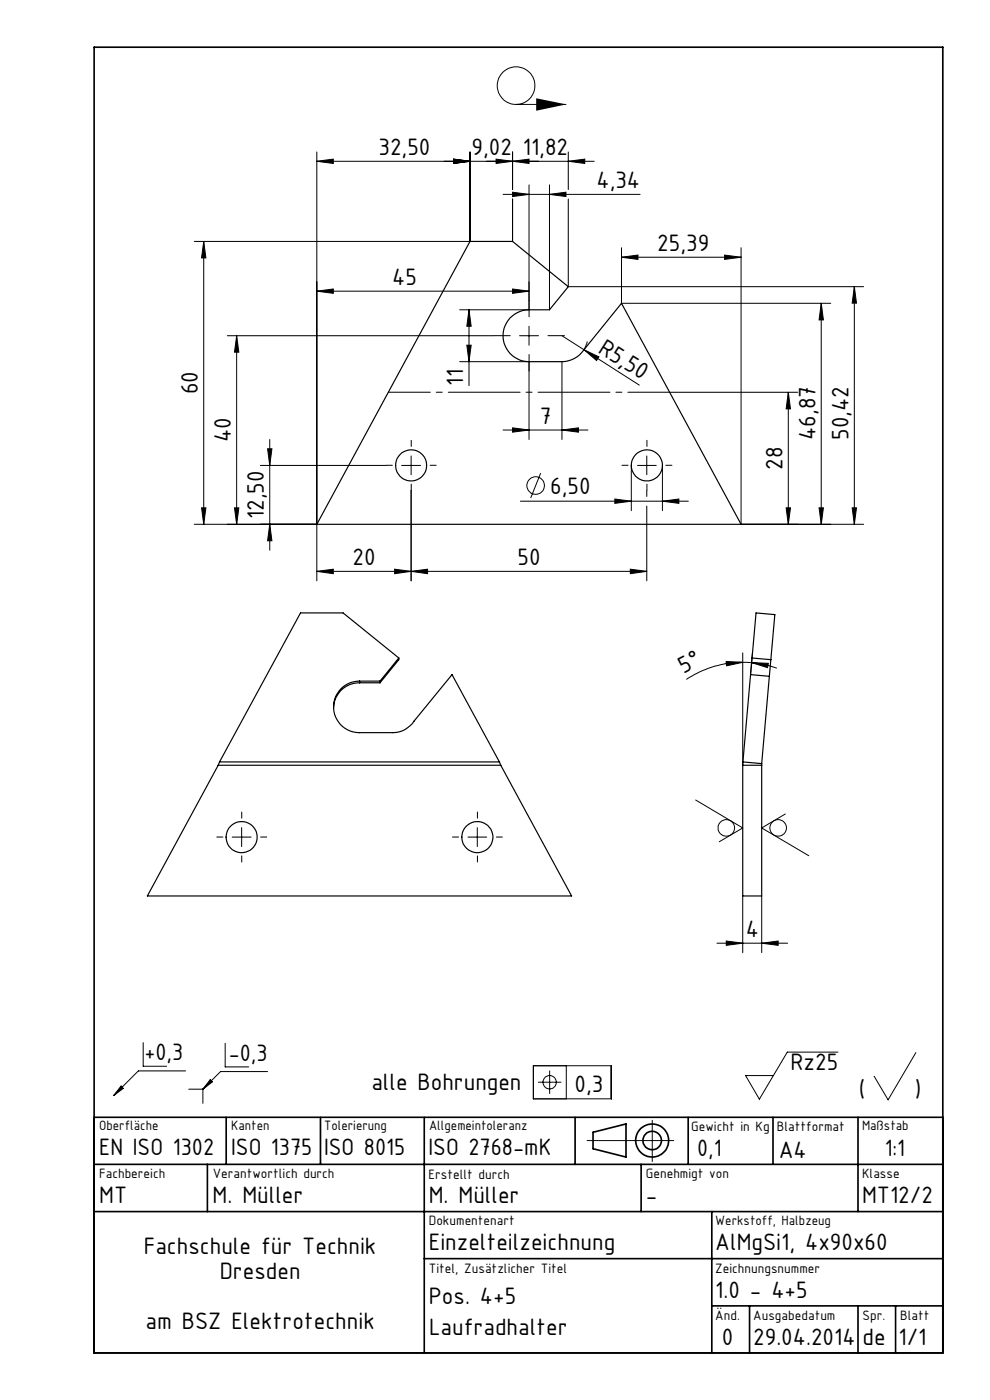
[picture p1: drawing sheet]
<svg xmlns="http://www.w3.org/2000/svg" width="210mm" height="297mm" viewBox="0 0 210 297" stroke-linecap="round" stroke-linejoin="round" font-family="sans-serif">
<g fill="none" stroke="#000" stroke-width=".21">
<path d="M67.2 34.2l3.5-.4v.9zM67.2 34.2h58.8M67.2 32.2v91M96.2 33.8l3.5 .4-3.5 .5zM99.7 32.2v19h-58.5M105.2 33.8l3.5 .4-3.5 .5zM108.7 34.2l3.5-.4v.9zM108.7 32.2v8M109.5 22.2h10.6M112.2 39.2v26.5h-14.7M116.6 39.2v26.5M120.5 34.2l3.5-.4v.9z"/>
<path d="M120.5 32.2v8M43.2 51.2l.5 3.5h-.9zM43.2 51.2v60M106.7 41.2h29.1M108.7 42.2v9M108.7 40.8l3.5 .4-3.5 .5zM116.6 41.2l3.5-.4v.9zM120.5 42.2v18.6h62.7M131.8 54.6l3.5-.5v.9zM131.8 52.6v11.7h44.4M131.8 54.6h25.4M153.7 54.1l3.5 .5-3.5 .4z"/>
<path d="M157.2 52.6v58.6h26M48.2 71.2h56.5M50.2 71.2v40M50.2 71.2l.5 3.5h-1zM67.2 61.8l3.5-.5v.9zM67.2 61.8h45M97.5 76.7h14.7v16.5M99 73.2h.9l-.4 3.5zM99.5 65.7v16.1M99.5 65.7l.4 3.5h-.9zM108.7 61.3l3.5 .5-3.5 .4zM110.2 71.2h4"/>
<path d="M112.2 69.2v4M119.2 76.7v16.5M119.2 71.2l16.4 10.5M123.9 74.2l3.1 1.5-.5 .8zM124.6 72.4l-.8 1.9M174.2 64.3l.5 3.6h-1zM174.2 64.3v46.9M181.2 60.8l.5 3.5h-.9zM181.2 60.8v50.4M55.2 98.7h26.7M56.8 95.2h.9l-.5 3.5zM57.2 93.2v23.5"/>
<path d="M85.2 98.7h4M87.2 96.7v4M106.7 91.2h18M108.7 90.8l3.5 .4-3.5 .5zM119.2 91.2l3.5-.4v.9zM133.9 98.7v9.6M135.2 98.7h4M137.2 96.7v4M140.5 98.7v9.6M142 83.2h27.2M167.2 83.2l.5 3.5h-.9zM167.2 83.2v28"/>
<path d="M41.2 111.2h26M42.8 107.7h.9l-.5 3.5zM49.7 107.7h1l-.5 3.5zM57.2 111.2l.5 3.5h-.9zM87.2 104v19.2M110.4 106.3h35.6M114.7 100.4l-2.1 5.3M130.4 105.9l3.5 .4-3.5 .5zM137.2 104v1.3M137.2 107.3v15.9M140.5 106.3l3.5-.4v.9zM166.8 107.7h.9l-.5 3.5z"/>
<path d="M173.7 107.7h1l-.5 3.5zM180.8 107.7h.9l-.5 3.5zM67.2 121.2l3.5-.4v.9zM83.7 120.8l3.5 .4-3.5 .5zM87.2 121.2l3.5-.4v.9zM133.7 120.8l3.5 .4-3.5 .5zM137.2 121.2h-70M157.6 138.5v23.8M159.6 138.6l-.4 4.5M154 140.3l3.6 .2-3.5 .7zM157.6 140.5l1.9 .1M157.6 140.5a21 21 0 0 0-12 3.6"/>
<path d="M159.5 140.6l3.5 .1-.2 .9zM159.5 140.6l3.3 .5 2 .6M49.2 177.6h4.1M51.3 175.6v4M99.3 177.6h4M101.2 175.6v4M147.6 169.7l10 5.9-5 3M166.6 172.7l-5 2.9 10 5.9M154.1 199.6l3.5 .5-3.5 .5zM157.6 190.1v12M161.6 190.1v12M152.1 200.1h15"/>
<path d="M161.6 200.1l3.5-.5v1zM25.7 230.4l.4 .5-2 1.5zM30.4 221.2v5h4.9M39.4 227.2h-10l-5.3 5.2M40 231.1h3M43 231.1v3M44.6 229.1l.4 .4-2 1.6zM47.8 221.3v5h5M56.8 227.3h-10l-3.8 3.8M113.1 226.1h16.6v7h-16.6zM114.1 229.6h5M116.6 227.1v5"/>
<path d="M120.1 226.1v7M138.4 237.7v8.7M177.8 223.2h-10.8l-5.9 10-2.9-5h5.8M194.3 223.3l-5.9 10-3-5M124.5 242h18.4"/>
<circle cx="109.5" cy="18.2" r="4"/>
<circle cx="113.6" cy="103" r="1.88"/>
<circle cx="154.1" cy="175.6" r="1.76"/>
<circle cx="165.1" cy="175.6" r="1.75"/>
<circle cx="116.6" cy="229.6" r="1.41"/>
</g>
<g fill="none" stroke="#000" stroke-width=".35">
<path d="M20 10h180v277h-180zM20 237h180M48 237v10M68 237v10M90 237v50M122 237v10M146 237v10M164 237v10M182 237v20M20 257h180M20 247h180M44 247v10"/>
<path d="M125.8 240.2l7-1.8v7.1l-7-1.8zM136 247v10M151 257v30M90 267h110M151 277h49M159 277v10M182 277v10M190 277v10"/>
<circle cx="138.3" cy="242" r="3.5"/>
<circle cx="138.4" cy="241.9" r="1.96"/>
</g>
<g fill="none" stroke="#000" stroke-width=".21" stroke-dasharray="15.2 1.3 1.3 1.3">
<path d="M108.2 71.2h-3.5M112.2 67.2v-3.5M112.2 75.2v3.5M116.2 71.2h3.5M83.2 98.7h-1.3M87.2 94.7v-1.3M91.2 98.7h1.3M133.2 98.7h-1.3M137.2 94.7v-1.3M141.2 98.7h1.3M87.2 102.7v1.3M137.2 102.7v1.3"/>
<path d="M47.3 177.6h-1.3M51.3 173.6v-1.3M55.3 177.6h1.3M97.3 177.6h-1.3M101.3 173.6v-1.3M105.3 177.6h1.3M51.3 181.6v1.3M101.3 181.6v1.3"/>
</g>
<path d="M142.1 83.2h-59.7" fill="none" stroke="#000" stroke-width=".21" stroke-dasharray="15.2 1.3 1.3 1.3" stroke-dashoffset="6.4"/>
<g fill="#000">
<path d="M113.7 20.8l6.4 1.4-6.4 1.3zM123.9 74.2l3.1 1.5-.5 .8z"/>
<path d="M56.8 95.2h.9l-.5 3.5zM57.2 111.2l.5 3.5h-.9zM50.2 71.2l.5 3.5h-1zM49.7 107.7h1l-.5 3.5zM43.2 51.2l.5 3.5h-.9zM42.8 107.7h.9l-.5 3.5zM174.2 64.3l.5 3.6h-1zM173.7 107.7h1l-.5 3.5zM181.2 60.8l.5 3.5h-.9zM180.8 107.7h.9l-.5 3.5zM99.5 65.7l.4 3.5h-.9zM99 73.2h.9l-.4 3.5z"/>
<path d="M166.8 107.7h.9l-.5 3.5zM167.2 83.2l.5 3.5h-.9z"/>
<path d="M67.2 121.2l3.5-.4v.9zM83.7 120.8l3.5 .4-3.5 .5zM131.8 54.6l3.5-.5v.9zM153.7 54.1l3.5 .5-3.5 .4zM108.7 40.8l3.5 .4-3.5 .5zM116.6 41.2l3.5-.4v.9zM108.7 90.8l3.5 .4-3.5 .5zM119.2 91.2l3.5-.4v.9zM130.4 105.9l3.5 .4-3.5 .5zM140.5 106.3l3.5-.4v.9zM154.1 199.6l3.5 .5-3.5 .5zM161.6 200.1l3.5-.5v1z"/>
<path d="M133.7 120.8l3.5 .4-3.5 .5zM87.2 121.2l3.5-.4v.9zM108.7 34.2l3.5-.4v.9zM96.2 33.8l3.5 .4-3.5 .5zM96.2 33.8l3.5 .4-3.5 .5zM67.2 34.2l3.5-.4v.9zM120.5 34.2l3.5-.4v.9zM105.2 33.8l3.5 .4-3.5 .5zM108.7 61.3l3.5 .5-3.5 .4zM67.2 61.8l3.5-.5v.9z"/>
<path d="M159.5 140.6l3.5 .1-.2 .9zM154 140.3l3.6 .2-3.5 .7z"/>
</g>
<path d="M25.7 230.4l.4 .5-2 1.5zM44.6 229.1l.4 .4-2 1.6z" fill="#000"/>
<g fill="none" stroke="#000" stroke-width=".25">
<path d="M99.7 51.2h9l11.8 9.6-3.9 4.9h-4.4a5.5 5.5 0 0 0-5.5 5.5 5.5 5.5 0 0 0 5.5 5.5h7a5.7 5.7 0 0 0 4.6-2.4l8-10 25.4 46.9h-90zM84.6 139.6l-11.8-9.6h-9.1l-17.1 31.6M84.6 139.6l-4 4.9M84.6 139.6v.3l-4 4.9M159.5 139.6l4 .3M76.3 144.5a5.5 5.5 0 0 0-5.5 5.5 5.5 5.5 0 0 0 5.5 5.4h7a5.3 5.3 0 0 0 4.5-2.4l8.1-9.9 10 18.5M76.3 144.8a5.4 5.4 0 0 0-5.5 5.3M76.3 144.5h4.3M76.3 144.5v.3M76.3 144.8h4.3M80.6 144.5v.3M159.2 143.1l4 .4"/>
<path d="M46.3 162.3h59.9M46.3 162.3l-15 27.8h89.9l-15-27.8M46.6 161.6l-.3 .7M46.6 161.6h59.3M105.9 161.6l.3 .7M157.6 162.3h4M157.6 161.6l4 .4M157.6 161.6v.7M157.6 161.6l2.8-31.6 4 .4-2.8 31.6M161.6 162v28.1h-4v-27.8"/>
<circle cx="87.2" cy="98.7" r="3.3"/>
<circle cx="137.2" cy="98.7" r="3.3"/>
<circle cx="51.2" cy="177.6" r="3.3"/>
<circle cx="101.3" cy="177.6" r="3.3"/>
</g>
<g font-size="5.4">
<text x="80.3" y="33">32,50</text>
<text x="100" y="33">9,02</text>
<text x="110.9" y="33">11,82</text>
<text x="126.5" y="40">4,34</text>
<text x="139.4" y="53.3">25,39</text>
<text x="83.2" y="60.5">45</text>
<text x="126.7" y="74.6" transform="rotate(33 126.7 74.6)">R5,50</text>
<text x="42" y="83.7" transform="rotate(-90 42 83.7)">60</text>
<text x="98.3" y="81.8" transform="rotate(-90 98.3 81.8)">11</text>
<text x="114.5" y="90">7</text>
<text x="49" y="93.8" transform="rotate(-90 49 93.8)">40</text>
<text x="173" y="93.3" transform="rotate(-90 173 93.3)">46,87</text>
<text x="180" y="93.3" transform="rotate(-90 180 93.3)">50,42</text>
<text x="166" y="99.7" transform="rotate(-90 166 99.7)">28</text>
<text x="116.7" y="104.7">6,50</text>
<text x="56" y="110.1" transform="rotate(-90 56 110.1)">12,50</text>
<text x="74.8" y="120">20</text>
<text x="109.8" y="120">50</text>
<text x="145" y="142.9" transform="rotate(-28 145 142.9)">5°</text>
<text x="158.2" y="198.8">4</text>
<text x="30.6" y="225">+0,3</text>
<text x="48.5" y="225.1">-0,3</text>
<text x="167.7" y="226.9">Rz25</text>
<text x="78.8" y="231.3">alle Bohrungen</text>
<text x="121.9" y="231.7">0,3</text>
<text x="182.2" y="232.8">(</text>
<text x="194.1" y="232.8">)</text>
<text x="21" y="245">EN ISO 1302</text>
<text x="49" y="245">ISO 1375</text>
<text x="68.7" y="245">ISO 8015</text>
<text x="90.9" y="245">ISO 2768-mK</text>
<text x="147.9" y="245.2">0,1</text>
<text x="165.2" y="245.6">A4</text>
<text x="187.7" y="245.2">1:1</text>
<text x="21" y="255.3">MT</text>
<text x="45.1" y="255.3">M. Müller</text>
<text x="91" y="255.3">M. Müller</text>
<text x="137" y="255.3">-</text>
<text x="182.9" y="255.3">MT12/2</text>
<text x="30.5" y="266.1">Fachschule für Technik</text>
<text x="91" y="265.2">Einzelteilzeichnung</text>
<text x="151.7" y="265.3">AlMgSi1, 4x90x60</text>
<text x="46.6" y="271.4">Dresden</text>
<text x="151.7" y="275.4">1.0 - 4+5</text>
<text x="30.9" y="281.9">am BSZ Elektrotechnik</text>
<text x="91" y="276.6">Pos. 4+5</text>
<text x="91" y="283.2">Laufradhalter</text>
<text x="153.1" y="285.3">0</text>
<text x="159.8" y="285.3">29.04.2014</text>
<text x="183" y="285.3">de</text>
<text x="190.6" y="285.4">1/1</text>
</g>
<g font-size="3.1">
<text x="21" y="239.7">Oberfläche</text>
<text x="49" y="239.7">Kanten</text>
<text x="68.8" y="239.7">Tolerierung</text>
<text x="91" y="239.7">Allgemeintoleranz</text>
<text x="146.6" y="239.9">Gewicht in Kg</text>
<text x="164.8" y="239.9">Blattformat</text>
<text x="182.9" y="239.7">Maßstab</text>
<text x="21" y="249.9">Fachbereich</text>
<text x="45.1" y="249.9">Verantwortlich durch</text>
<text x="90.9" y="250">Erstellt durch</text>
<text x="137" y="249.9">Genehmigt von</text>
<text x="182.9" y="249.9">Klasse</text>
<text x="91" y="259.8">Dokumentenart</text>
<text x="151.7" y="259.9">Werkstoff, Halbzeug</text>
<text x="151.7" y="270">Zeichnungsnummer</text>
<text x="91" y="270.1">Titel, Zusätzlicher Titel</text>
<text x="151.7" y="280">Änd.</text>
<text x="159.8" y="280">Ausgabedatum</text>
<text x="183" y="280">Spr.</text>
<text x="191" y="280">Blatt</text>
</g>
</svg>
